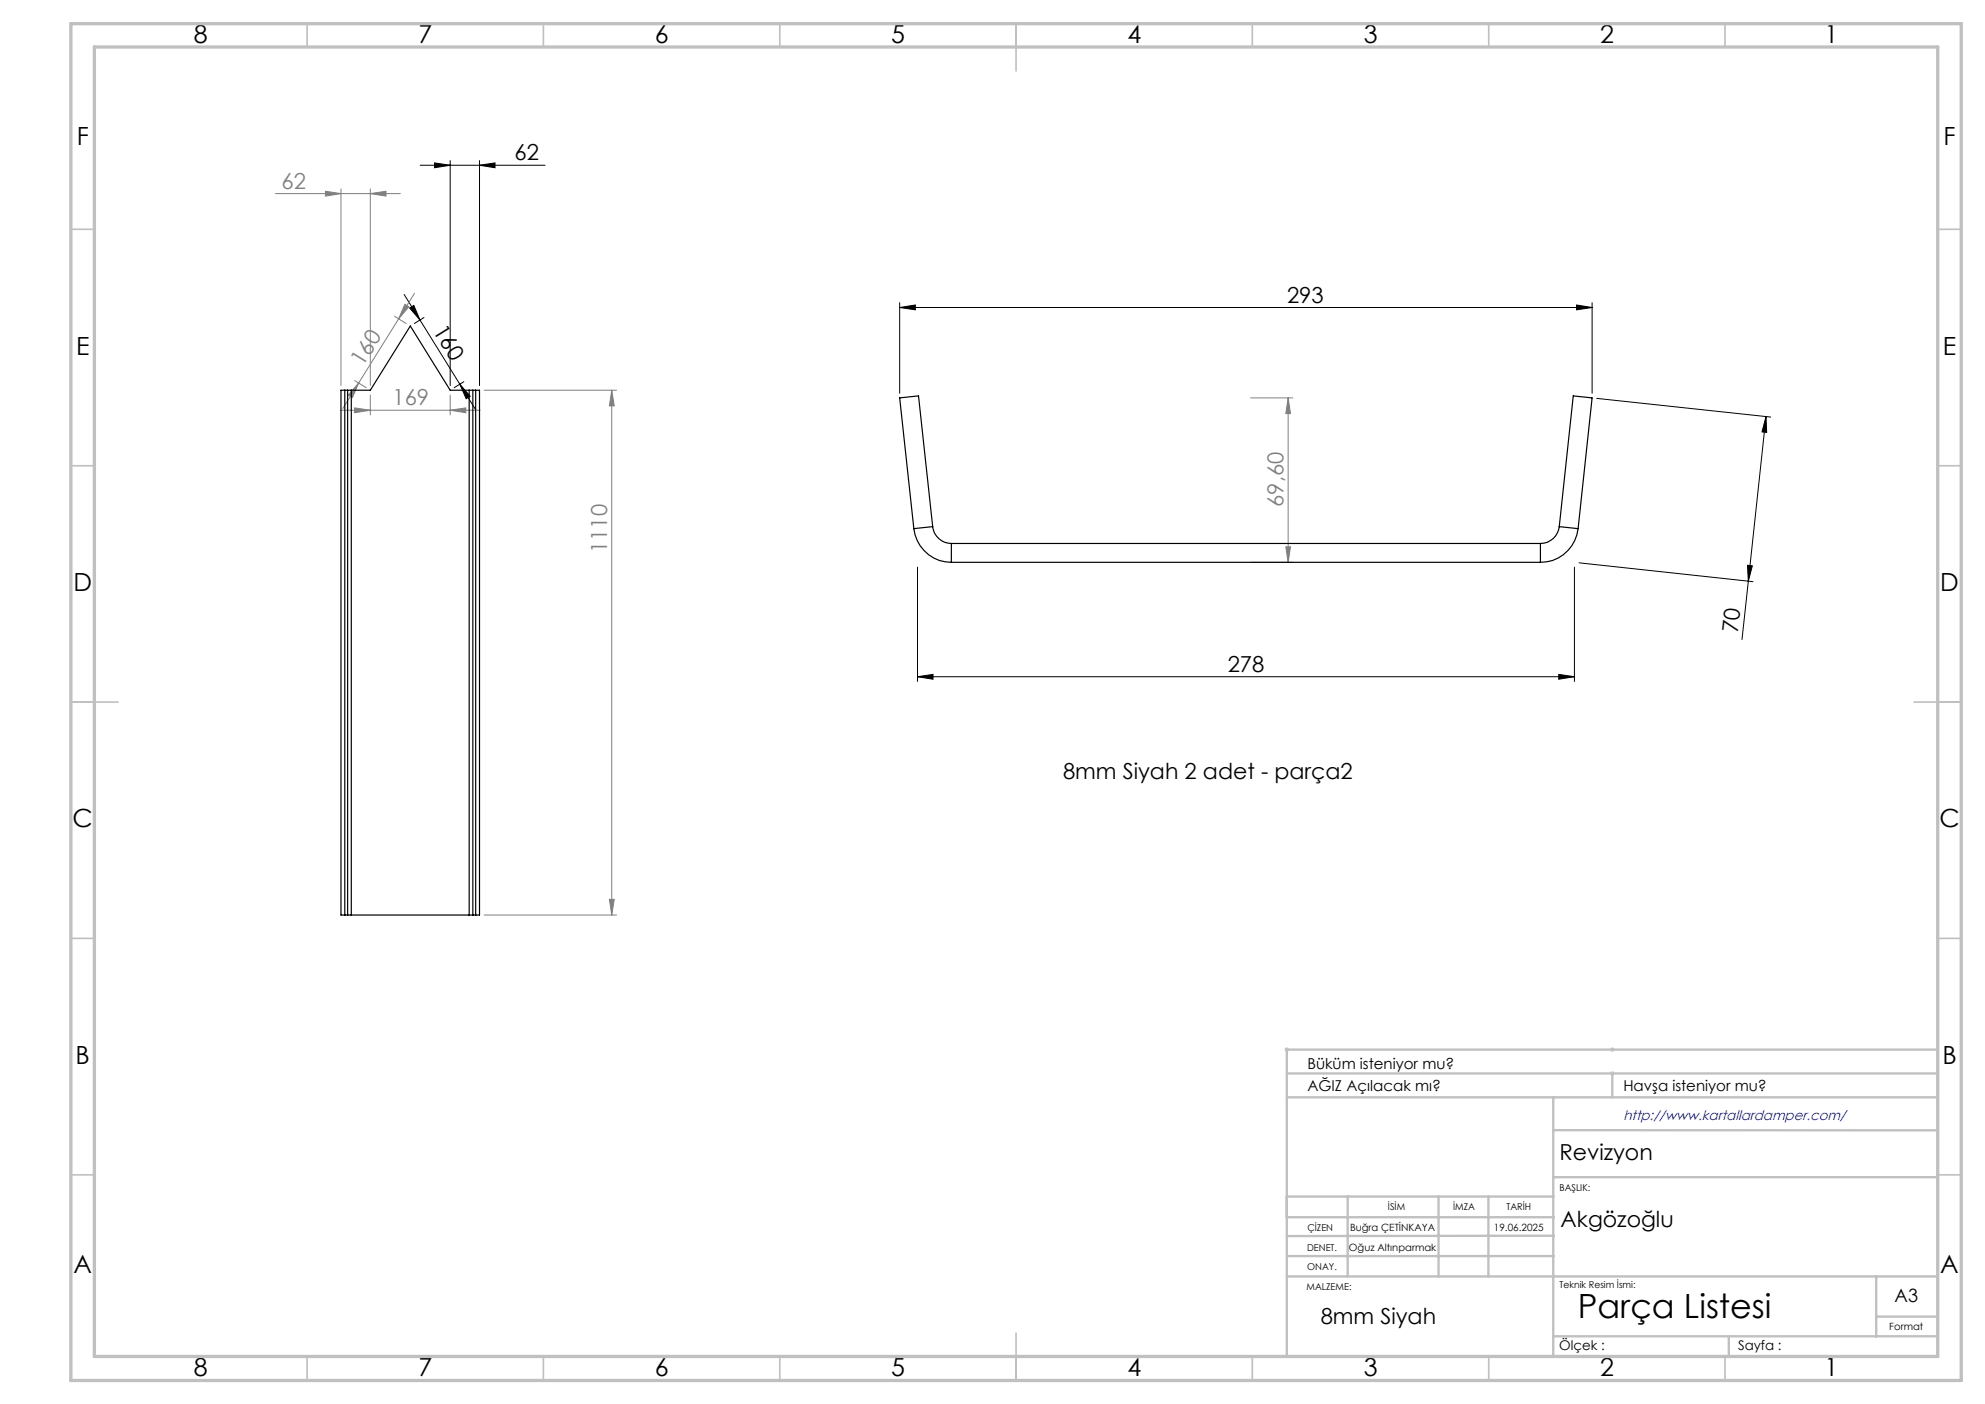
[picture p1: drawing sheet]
<svg xmlns="http://www.w3.org/2000/svg" width="420mm" height="297mm" viewBox="0 0 420 297" stroke-linecap="round" stroke-linejoin="round" font-family="sans-serif">
<path d="M271.8 222h1M271.9 221.7l.7 .7M272.3 221.5v1M272.6 221.7l-.7 .7M340.6 227.1h1M340.6 222h1M340.8 226.7l.7 .7M340.8 221.7l.7 .7M341.1 221.5v1M341.1 226.6v1M341.5 226.7l-.7 .7M341.5 221.7l-.7 .7" fill="none" stroke="#c0c0c0" stroke-width=".21"/>
<g fill="none" stroke="#000" stroke-width=".21">
<path d="M88.9 35h26.4M91.9 34.5l3.3 .5-3.3 .5zM95.2 34v47.6M101.5 35l3.2-.5v1zM101.5 34v47.6M85.5 62.3l15.1 24.4M86.7 65.2l.9-.6 1.3 3.1zM89.7 67.2l-2 1.2M190.4 65l3.3-.5v1zM190.4 64v19.2M190.4 65h146.5M333.6 64.5l3.3 .5-3.3 .5z"/>
<path d="M336.9 64v19.2M97.3 81.3l2.2 2.5-.9 .5zM98.1 80.7l-2 1.3M337.9 84.3l36.7 3.9M373.7 88.1l-3.8 34.8M373.7 88.1l.1 3.4-1-.1zM194.1 120v24.1M333.1 120v24.1M334.1 119.1l36.8 3.9M369.7 119.6l1.1 .1-.9 3.2zM369.9 122.9l-1.3 12.4M194.1 143.2l3.3-.5v1z"/>
<path d="M194.1 143.2h139M329.8 142.7l3.3 .5-3.3 .5z"/>
</g>
<g fill="none" stroke="#808080" stroke-width=".21">
<path d="M72.1 40v41.6M78.4 40v41.6M58.3 41h26.4M68.9 40.5l3.2 .5-3.2 .5zM78.4 41l3.3-.5v1zM83.5 66.9l2.4 1.5M85.7 64.4l.8 .5-2.2 2.5zM87.7 62.1l-15.2 24.3M72 86.8h29.6M75 80.5l2.5 1.5M75 86.3l3.4 .5-3.4 .5zM75.9 81l-1.3 3.1-.9-.5z"/>
<path d="M78.4 83.6v4.2M95.3 86.8l3.3-.5v1zM95.3 83.6v4.2M102.4 82.5h28.1M129.4 82.5v111.1M129.4 82.5l.6 3.4h-1.1zM264.6 84.2h8.9M272.6 84.2l.4 3.3h-.9zM272.6 84.2v34.8M264.6 119h8.9M272.1 115.7h.9l-.4 3.3zM102.4 193.6h28.1"/>
<path d="M128.9 190.2h1.1l-.6 3.4z"/>
</g>
<g fill="none" stroke="#c0c0c0" stroke-width=".35">
<path d="M65 5v5M115 5v5M165 5v5M215 5v10M265 5v5M315 5v5M365 5v5M15 48.5h5M410 48.5h5M15 98.5h5M410 98.5h5M15 148.5h10"/>
<path d="M405 148.5h10M15 198.5h5M410 198.5h5M15 248.5h5M410 248.5h5M65 287v5M115 287v5M165 287v5M215 282v10M265 287v5M315 287v5M365 287v5"/>
</g>
<g fill="none" stroke="#c0c0c0" stroke-width=".5">
<path d="M272.3 232.1h137.7M272.3 227.1h137.7M328.6 239.1h81.4M328.6 232.1v54.9M341.1 227.1v5M410 222h-137.7v64.9M272.3 253.1h56.4M272.3 257.5h56.5M285.2 253.1v16.9M304.4 253.1v16.9M314.9 253.1v16.9M328.6 249h81.4"/>
<path d="M272.3 265.7h56.5M272.3 270h137.7M328.8 261.4l-56.5 .1M397 270v12.8M397 278.5h13M328.6 282.7h81.4M365.8 282.8v4.2"/>
</g>
<path d="M15 5h400v287h-400zM20 9.9h390v277h-390z" fill="none" stroke="#c0c0c0" stroke-width=".7"/>
<g fill="#000">
<path d="M91.9 34.5l3.3 .5-3.3 .5zM101.5 35l3.2-.5v1z"/>
<path d="M86.7 65.2l.9-.6 1.3 3.1zM97.3 81.3l2.2 2.5-.9 .5z"/>
<path d="M333.6 64.5l3.3 .5-3.3 .5zM190.4 65l3.3-.5v1z"/>
<path d="M369.7 119.6l1.1 .1-.9 3.2zM373.7 88.1l.1 3.4-1-.1z"/>
<path d="M194.1 143.2l3.3-.5v1zM329.8 142.7l3.3 .5-3.3 .5z"/>
</g>
<g fill="#808080">
<path d="M78.4 41l3.3-.5v1zM68.9 40.5l3.2 .5-3.2 .5z"/>
<path d="M75 86.3l3.4 .5-3.4 .5zM95.3 86.8l3.3-.5v1z"/>
<path d="M75.9 81l-1.3 3.1-.9-.5zM85.7 64.4l.8 .5-2.2 2.5z"/>
<path d="M128.9 190.2h1.1l-.6 3.4zM129.4 82.5l.6 3.4h-1.1z"/>
<path d="M272.6 84.2l.4 3.3h-.9zM272.1 115.7h.9l-.4 3.3z"/>
</g>
<g fill="none" stroke="#000" stroke-width=".25">
<path d="M73 82.5v111.1M73.6 82.5h.7M73.6 82.5h-1.5v111.1h1.5M73.6 82.5v111.1M74.3 82.5h4.1l8.4-13.5 8.5 13.5h4M74.3 82.5v111.1M99.3 82.5h.7M99.3 82.5v111.1M100 82.5h1.5v111.1h-1.5M100 82.5v111.1M100.6 82.5v111.1M193.4 111.8a8 8 0 0 0 7.9 7.2"/>
<path d="M197.3 111.4a4 4 0 0 0 4 3.6M197.3 111.4l-3.9 .4M197.3 111.4l-3-27.7-3.9 .5 3 27.6M201.3 115v4M201.3 115h124.6M201.3 119h124.6M325.9 115v4M329.9 111.4a4 4 0 0 1-4 3.6M329.9 111.4l4 .4M329.9 111.4l3-27.7 4 .5-3 27.6M333.9 111.8a8 8 0 0 1-8 7.2M73.6 193.6h.7"/>
<path d="M74.3 193.6h25M99.3 193.6h.7"/>
</g>
<text font-size="7.1" x="333.8" y="278.7">Parça Listesi</text>
<g font-size="5.3">
<text x="41" y="9">8</text>
<text x="88.5" y="9">7</text>
<text x="138.5" y="9">6</text>
<text x="188.5" y="9">5</text>
<text x="238.5" y="9">4</text>
<text x="288.5" y="9">3</text>
<text x="338.5" y="9">2</text>
<text x="386" y="9">1</text>
<text x="16.2" y="30.7">F</text>
<text x="411.2" y="30.7">F</text>
<text x="16.1" y="75">E</text>
<text x="411.1" y="75">E</text>
<text x="15.5" y="125">D</text>
<text x="410.5" y="125">D</text>
<text x="15.4" y="175">C</text>
<text x="410.4" y="175">C</text>
<text x="16" y="225">B</text>
<text x="411" y="225">B</text>
<text x="15.5" y="269.2">A</text>
<text x="410.5" y="269.2">A</text>
<text x="41" y="291">8</text>
<text x="88.5" y="291">7</text>
<text x="138.5" y="291">6</text>
<text x="188.5" y="291">5</text>
<text x="238.5" y="291">4</text>
<text x="288.5" y="291">3</text>
<text x="338.5" y="291">2</text>
<text x="386" y="291">1</text>
</g>
<g font-size="4.7">
<text x="108.9" y="33.9">62</text>
<text x="272.3" y="64">293</text>
<text x="91.5" y="70" transform="rotate(58 91.5 70)">160</text>
<text x="367.7" y="133.9" transform="rotate(-84 367.7 133.9)">70</text>
<text x="259.8" y="142.1">278</text>
<text x="224.9" y="164.8">8mm Siyah 2 adet - parça2</text>
<text x="330" y="245.3">Revizyon</text>
<text x="330.2" y="259.6">Akgözoğlu</text>
<text x="279.4" y="280">8mm Siyah</text>
</g>
<g font-size="4.7" fill="#808080">
<text x="59.6" y="39.9">62</text>
<text x="76.8" y="77.7" transform="rotate(-58 76.8 77.7)">160</text>
<text x="83" y="85.8">169</text>
<text x="271.6" y="107.2" transform="rotate(-90 271.6 107.2)">69,60</text>
<text x="128.5" y="117" transform="rotate(-90 128.5 117)">1110</text>
</g>
<text font-size="3.9" x="400.9" y="275.5">A3</text>
<g font-size="3.2">
<text x="276.6" y="226">Büküm isteniyor mu?</text>
<text x="276.6" y="230.9">AĞIZ Açılacak mı?</text>
<text x="343.5" y="230.9">Havşa isteniyor mu?</text>
</g>
<text font-size="2.9" fill="#00f" x="343.5" y="236.9">http://www.kartallardamper.com/</text>
<g font-size="2.8">
<text x="329.9" y="285.5">Ölçek :</text>
<text x="367.8" y="285.5">Sayfa :</text>
</g>
<g font-size="2.1">
<text x="285.6" y="260.3">Buğra ÇETİNKAYA</text>
<text x="316.1" y="260.3">19.06.2025</text>
<text x="285.4" y="264.6">Oğuz Altınparmak</text>
<text x="399.8" y="281.3">Format</text>
</g>
<g font-size="2">
<text x="330" y="251.9">BAŞLIK:</text>
<text x="293.7" y="255.9">İSİM</text>
<text x="307.5" y="255.9">İMZA</text>
<text x="318.7" y="255.9">TARİH</text>
<text x="276.6" y="260.3">ÇİZEN</text>
<text x="276.6" y="264.6">DENET.</text>
<text x="276.6" y="268.7">ONAY.</text>
<text x="276.4" y="272.9">MALZEME:</text>
<text x="330" y="272.5">Teknik Resim İsmi:</text>
</g>
</svg>
